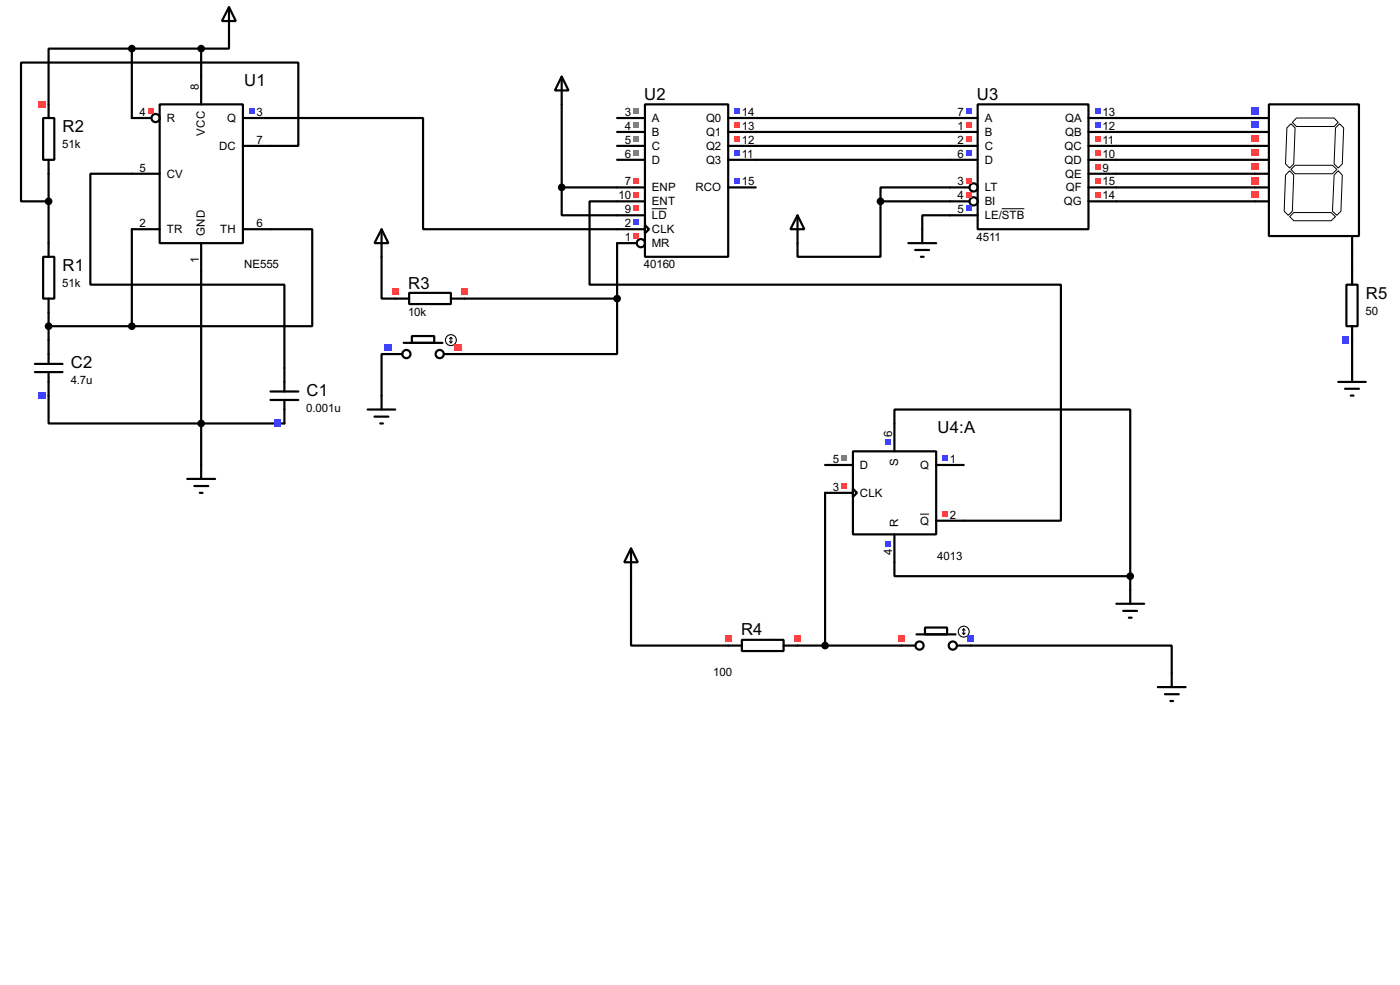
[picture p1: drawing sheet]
<svg xmlns="http://www.w3.org/2000/svg" width="256mm" height="180mm" viewBox="0 0 256 180" stroke-linecap="round" stroke-linejoin="round" font-family="sans-serif">
<g fill="none" stroke="#000" stroke-width=".4">
<path d="M24.2 8.9h-15.3v10.2M24.2 8.9v12.7h3.5M24.2 8.9h12.7M29.3 19.1h15.2v25.4h-15.2zM36.9 8.9v10.2M42 6.4v2.5h-5.1M102.9 19.1v15.2M8.9 31.8v12.7M29.3 31.8h-12.7v20.3h35.5v15.3M44.5 26.7h10.2v-15.2h-50.8v25.4h5M44.5 21.6h33v20.4h35.6M102.9 34.3v5.1h10.2"/>
<path d="M102.9 34.3h10.2M113.1 36.9h-5.1v15.2h86.4v43.2h-17.8M138.5 21.6h35.5M138.5 24.2h35.5M138.5 26.7h35.5M138.5 29.3h35.5M161.3 36.9v10.1h-15.2v-2.5M161.3 36.9h12.7M174 39.4h-5v2.6M174 34.3h-12.7v2.6M204.5 34.3h25.4M204.5 21.6h25.4"/>
<path d="M204.5 24.2h25.4M204.5 26.7h25.4M204.5 29.3h25.4M204.5 36.9h25.4M204.5 31.8h25.4M8.9 57.2v5.1M8.9 59.7h15.3M29.3 42h-5.1v17.7M36.9 44.5v40.6M44.5 42h12.7v17.7h-33M69.9 47v7.7h2.5M85.1 54.7h28"/>
<path d="M113.1 54.7v10.1h-29.2M113.1 44.5v10.2M247.7 45.8v3.8M8.9 72.4v5.1h43.2M71.2 64.8h-1.3v7.6M163.9 77.5v-2.5h43.2v30.5M247.7 62.3v5.1M151.2 90.2v28M115.6 105.5v12.7h17.8M146.1 118.2h19.1M163.9 102.9v2.6h43.2M177.9 118.2h36.8v5"/>
<path d="M207.1 105.5v2.5"/>
<circle cx="28.5" cy="21.6" r=".75"/>
</g>
<path d="M27.1 19.9h1v1h-1z" fill="#ff4040"/>
<path d="M45.6 19.9h1.1v1h-1.1z" fill="#4040ff"/>
<g fill="none" stroke="#000" stroke-width=".4">
<path d="M118.2 19.1h15.2v27.9h-15.2zM113.1 21.6h5.1M113.1 24.2h5.1M113.1 26.7h5.1M113.1 29.3h5.1M113.1 34.3h5.1M113.1 36.9h5.1M113.1 39.4h5.1M133.4 21.6h5.1M133.4 24.2h5.1M133.4 26.7h5.1M133.4 29.3h5.1"/>
<path d="M133.4 34.3h5.1M113.1 42h5.1M113.1 44.5h3.5M118.2 41.2l.7 .8-.7 .7z"/>
<circle cx="117.4" cy="44.5" r=".75"/>
</g>
<path d="M119.4 38.2h2.8" fill="none" stroke="#000" stroke-width=".18"/>
<g fill="#808080">
<path d="M116 19.9h1v1h-1z"/>
<path d="M116 22.4h1v1h-1z"/>
<path d="M116 24.9h1v1.1h-1z"/>
<path d="M116 27.5h1v1h-1z"/>
</g>
<g fill="#ff4040">
<path d="M116 32.6h1v1h-1z"/>
<path d="M116 35.1h1v1h-1z"/>
<path d="M116 37.6h1v1.1h-1z"/>
</g>
<path d="M116 40.2h1v1h-1z" fill="#4040ff"/>
<path d="M116 42.7h1v1h-1z" fill="#ff4040"/>
<path d="M134.5 19.9h1.1v1h-1.1z" fill="#4040ff"/>
<g fill="#ff4040">
<path d="M134.5 22.4h1.1v1h-1.1z"/>
<path d="M134.5 24.9h1.1v1.1h-1.1z"/>
</g>
<g fill="#4040ff">
<path d="M134.5 27.5h1.1v1h-1.1z"/>
<path d="M134.5 32.6h1.1v1h-1.1z"/>
</g>
<g fill="none" stroke="#000" stroke-width=".4">
<path d="M179.1 19.1h20.3v22.9h-20.3zM174 21.6h5.1M174 24.2h5.1M174 26.7h5.1M174 29.3h5.1M174 34.3h3.6M174 36.9h3.6M174 39.4h5.1M199.4 21.6h5.1M199.4 24.2h5.1M199.4 26.7h5.1M199.4 29.3h5.1"/>
<path d="M199.4 34.3h5.1M199.4 36.9h5.1M199.4 31.8h5.1"/>
<circle cx="178.3" cy="34.3" r=".75"/>
<circle cx="178.3" cy="36.9" r=".75"/>
</g>
<path d="M183.5 38.2h4.2" fill="none" stroke="#000" stroke-width=".18"/>
<path d="M177 19.9h1v1h-1z" fill="#4040ff"/>
<g fill="#ff4040">
<path d="M177 22.4h1v1h-1z"/>
<path d="M177 24.9h1v1.1h-1z"/>
</g>
<path d="M177 27.5h1v1h-1z" fill="#4040ff"/>
<g fill="#ff4040">
<path d="M177 32.6h1v1h-1z"/>
<path d="M177 35.1h1v1h-1z"/>
</g>
<g fill="#4040ff">
<path d="M177 37.6h1v1.1h-1z"/>
<path d="M200.6 19.9h1v1h-1z"/>
<path d="M200.6 22.4h1v1h-1z"/>
</g>
<g fill="#ff4040">
<path d="M200.6 24.9h1v1.1h-1z"/>
<path d="M200.6 27.5h1v1h-1z"/>
<path d="M200.6 30h1v1h-1z"/>
<path d="M200.6 32.6h1v1h-1z"/>
<path d="M200.6 35.1h1v1h-1z"/>
</g>
<path d="M232.5 19.1h16.5v24.1h-16.5zM229.9 21.6h2.6M229.9 24.2h2.6M229.9 26.7h2.6M229.9 29.3h2.6M229.9 31.8h2.6M229.9 34.3h2.6M229.9 36.9h2.6M247.7 43.2v2.6" fill="none" stroke="#000" stroke-width=".4"/>
<path d="M235.8 23.4l.7-.7 .8 .7-.3 6.6-.7 .8-.8-.8zM236.3 39.7l.7-.8h6.9l.8 .8-.8 .7h-6.9zM236.3 31.3l.7 .8-.2 6.6-.8 .7-.7-.7 .2-6.6zM236.5 31l.8-.7h6.8l.8 .7-.8 .8h-6.8zM237.5 21.6h6.9l.8 .8-.8 .8h-6.9l-.7-.8zM244.7 23.4l.7-.7 .8 .7-.3 6.6-.7 .8-.8-.8zM245.2 31.3l.7 .8-.2 6.6-.8 .7-.8-.7 .3-6.6z" fill="none" stroke="#000" stroke-width=".18"/>
<g fill="#4040ff">
<path d="M229.3 19.7h1.3v1.3h-1.3z"/>
<path d="M229.3 22.3h1.3v1.2h-1.3z"/>
</g>
<g fill="#ff4040">
<path d="M229.3 24.8h1.3v1.3h-1.3z"/>
<path d="M229.3 27.4h1.3v1.2h-1.3z"/>
<path d="M229.3 29.9h1.3v1.3h-1.3z"/>
<path d="M229.3 32.4h1.3v1.3h-1.3z"/>
<path d="M229.3 35h1.3v1.2h-1.3z"/>
</g>
<path d="M49.6 73.2h5.1M49.6 71.7h5.1M52.1 67.4v4.3M52.1 73.2v4.3M34.3 87.7h5.1M35.6 89h2.6M36.6 90.2h.5M36.9 85.1v2.6" fill="none" stroke="#000" stroke-width=".4"/>
<path d="M50.2 76.9h1.3v1.3h-1.3z" fill="#4040ff"/>
<circle cx="36.8" cy="77.5" r=".5" fill="#000" stroke="#000" stroke-width=".4"/>
<path d="M6.4 68.1h5.1M6.4 66.6h5.1M8.9 62.3v4.3M8.9 68.1v4.3" fill="none" stroke="#000" stroke-width=".4"/>
<path d="M7 71.8h1.3v1.3h-1.3z" fill="#4040ff"/>
<path d="M8.9 19.1v2.5M7.9 21.6h2.1v7.7h-2.1zM8.9 29.3v2.5M7.9 47h2.1v7.7h-2.1zM8.9 44.5v2.5M8.9 54.7v2.5" fill="none" stroke="#000" stroke-width=".4"/>
<g fill="#000" stroke="#000" stroke-width=".4">
<circle cx="8.9" cy="59.7" r=".5"/>
<circle cx="24.1" cy="59.7" r=".5"/>
</g>
<path d="M7 18.5h1.3v1.2h-1.3z" fill="#ff4040"/>
<path d="M42 1.3l1.2 2.6h-2.5zM42 1.3v5.1M102.9 14l1.3 2.6h-2.5zM102.9 14v5.1M163.9 77.5v5.1M151.2 85.1h5.1M151.2 90.2h5.1M156.3 82.6h15.2v15.2h-15.2zM156.3 89.5l.7 .7-.7 .8zM163.9 97.8v5.1M171.5 85.1h5.1M171.5 95.3h5.1" fill="none" stroke="#000" stroke-width=".4"/>
<g fill="#000" stroke="#000" stroke-width=".4">
<circle cx="24.1" cy="8.9" r=".5"/>
<circle cx="36.8" cy="8.9" r=".5"/>
<circle cx="8.9" cy="36.9" r=".5"/>
<circle cx="102.9" cy="34.3" r=".5"/>
</g>
<path d="M168.6 94.1h1.6" fill="none" stroke="#000" stroke-width=".18"/>
<path d="M154.1 83.4h1v1h-1z" fill="#808080"/>
<path d="M172.6 83.4h1.1v1h-1.1z" fill="#4040ff"/>
<g fill="#ff4040">
<path d="M154.1 88.4h1v1.1h-1z"/>
<path d="M172.6 93.5h1.1v1h-1.1z"/>
</g>
<g fill="#4040ff">
<path d="M162.1 99h1v1h-1z"/>
<path d="M162.1 80.4h1v1.1h-1z"/>
</g>
<path d="M146.1 39.4l1.3 2.6h-2.6zM146.1 39.4v5.1M72.4 54.7h2.6M75 53.6h7.6v2.1h-7.6zM82.6 54.7h2.5M166.4 44.5h5.1M167.7 45.8h2.5M168.7 47h.5M169 42v2.5" fill="none" stroke="#000" stroke-width=".4"/>
<circle cx="161.3" cy="36.9" r=".5" fill="#000" stroke="#000" stroke-width=".4"/>
<g fill="#ff4040">
<path d="M71.8 52.8h1.3v1.2h-1.3z"/>
<path d="M84.5 52.8h1.3v1.2h-1.3z"/>
</g>
<g fill="none" stroke="#000" stroke-width=".4">
<path d="M71.2 64.8h2.5M74 62.8h7.1M75.5 61.5h4.1v1.3h-4.1zM81.3 64.8h2.6"/>
<circle cx="74.4" cy="64.8" r=".75"/>
<circle cx="80.5" cy="64.8" r=".75"/>
</g>
<g fill="none" stroke="#000" stroke-width=".2">
<path d="M82.4 62.5l.2 .3M82.6 61.8v1M82.6 61.8l-.2 .2M82.6 61.8l.3 .2M82.9 62.5l-.3 .3"/>
<circle cx="82.6" cy="62.3" r="1"/>
</g>
<path d="M70.5 62.9h1.3v1.3h-1.3z" fill="#4040ff"/>
<path d="M83.2 62.9h1.3v1.3h-1.3z" fill="#ff4040"/>
<g fill="#000" stroke="#000" stroke-width=".4">
<circle cx="113" cy="54.7" r=".5"/>
<circle cx="207" cy="105.5" r=".5"/>
</g>
<g fill="none" stroke="#000" stroke-width=".4">
<path d="M69.9 42l1.3 2.5h-2.6zM69.9 42v5M67.4 75h5M68.6 76.3h2.6M69.7 77.5h.5M69.9 72.4v2.6M133.4 118.2h2.5M135.9 117.1h7.7v2.1h-7.7zM143.6 118.2h2.5M204.5 110.5h5.1M205.8 111.8h2.5M206.8 113.1h.5"/>
<path d="M207.1 108v2.5"/>
</g>
<g fill="#ff4040">
<path d="M132.8 116.3h1.2v1.2h-1.2z"/>
<path d="M145.5 116.3h1.2v1.2h-1.2z"/>
</g>
<g fill="none" stroke="#000" stroke-width=".4">
<path d="M165.2 118.2h2.5M167.9 116.1h7.2M169.5 114.9h4v1.2h-4zM175.3 118.2h2.6"/>
<circle cx="168.4" cy="118.2" r=".75"/>
<circle cx="174.5" cy="118.2" r=".75"/>
</g>
<g fill="none" stroke="#000" stroke-width=".2">
<path d="M176.3 115.9l.3 .2M176.6 115.1v1M176.6 115.1l-.3 .3M176.6 115.1l.2 .3M176.8 115.9l-.2 .2"/>
<circle cx="176.5" cy="115.6" r="1"/>
</g>
<path d="M164.5 116.3h1.3v1.2h-1.3z" fill="#ff4040"/>
<path d="M177.2 116.3h1.3v1.2h-1.3z" fill="#4040ff"/>
<g fill="none" stroke="#000" stroke-width=".4">
<path d="M246.7 52.1h2v7.6h-2zM247.7 49.6v2.5M247.7 59.7v2.6M245.2 69.9h5M246.4 71.2h2.6M247.5 72.4h.5M247.7 67.4v2.5M115.6 100.4l1.3 2.5h-2.5zM115.6 100.4v5.1M212.1 125.8h5.1M213.4 127.1h2.6M214.4 128.3h.5"/>
<path d="M214.7 123.2v2.6"/>
</g>
<circle cx="151.1" cy="118.2" r=".5" fill="#000" stroke="#000" stroke-width=".4"/>
<path d="M245.8 61.6h1.3v1.3h-1.3z" fill="#4040ff"/>
<g font-size="3.4">
<text x="44.8" y="15.7">U1</text>
<text x="118" y="18.3">U2</text>
<text x="179" y="18.3">U3</text>
<text x="11.5" y="24.2">R2</text>
<text x="11.5" y="49.6">R1</text>
<text x="74.8" y="52.8">R3</text>
<text x="250.2" y="54.7">R5</text>
<text x="13" y="67.4">C2</text>
<text x="56.2" y="72.5">C1</text>
<text x="171.8" y="79.3">U4:A</text>
<text x="135.8" y="116.3">R4</text>
</g>
<g font-size="2.4">
<text x="36.5" y="16.5" transform="rotate(-90 36.5 16.5)">8</text>
<text x="25.6" y="21.2">4</text>
<text x="30.5" y="22.3">R</text>
<text x="41.6" y="22.3">Q</text>
<text x="47" y="21.2">3</text>
<text x="114.5" y="21.2">3</text>
<text x="114.5" y="23.8">4</text>
<text x="119.4" y="22.3">A</text>
<text x="129.3" y="22.3">Q0</text>
<text x="135.9" y="21.2">14</text>
<text x="135.9" y="23.8">13</text>
<text x="175.4" y="21.2">7</text>
<text x="175.4" y="23.8">1</text>
<text x="180.4" y="22.3">A</text>
<text x="195.1" y="22.3">QA</text>
<text x="202" y="21.2">13</text>
<text x="202" y="23.8">12</text>
<text x="11.4" y="27.2">51k</text>
<text x="37.6" y="24.8" transform="rotate(-90 37.6 24.8)">VCC</text>
<text x="40.1" y="27.4">DC</text>
<text x="47" y="26.3">7</text>
<text x="114.5" y="26.3">5</text>
<text x="114.5" y="28.9">6</text>
<text x="119.4" y="24.9">B</text>
<text x="119.4" y="27.4">C</text>
<text x="119.4" y="30">D</text>
<text x="129.3" y="24.9">Q1</text>
<text x="129.3" y="27.4">Q2</text>
<text x="129.3" y="30">Q3</text>
<text x="135.9" y="26.3">12</text>
<text x="135.9" y="28.9">11</text>
<text x="175.4" y="26.3">2</text>
<text x="175.4" y="28.9">6</text>
<text x="180.4" y="24.9">B</text>
<text x="180.4" y="27.4">C</text>
<text x="180.4" y="30">D</text>
<text x="195" y="27.4">QC</text>
<text x="195" y="30">QD</text>
<text x="195.1" y="24.9">QB</text>
<text x="202" y="26.3">11</text>
<text x="202" y="28.9">10</text>
<text x="25.6" y="31.4">5</text>
<text x="30.5" y="32.5">CV</text>
<text x="114.5" y="33.9">7</text>
<text x="119.4" y="35">ENP</text>
<text x="127.4" y="35">RCO</text>
<text x="135.9" y="33.9">15</text>
<text x="175.4" y="33.9">3</text>
<text x="180.4" y="35">LT</text>
<text x="195.1" y="32.5">QE</text>
<text x="195.2" y="35">QF</text>
<text x="202" y="31.4">9</text>
<text x="202" y="33.9">15</text>
<text x="25.6" y="41.6">2</text>
<text x="47" y="41.6">6</text>
<text x="113.3" y="36.5">10</text>
<text x="114.5" y="39">9</text>
<text x="114.5" y="41.6">2</text>
<text x="119.4" y="37.6">ENT</text>
<text x="119.4" y="40.1">LD</text>
<text x="175.4" y="36.5">4</text>
<text x="175.4" y="39">5</text>
<text x="180.4" y="37.6">BI</text>
<text x="180.4" y="40.1">LE/STB</text>
<text x="194.9" y="37.6">QG</text>
<text x="202" y="36.5">14</text>
<text x="30.5" y="42.7">TR</text>
<text x="37.6" y="43.2" transform="rotate(-90 37.6 43.2)">GND</text>
<text x="40.3" y="42.7">TH</text>
<text x="114.5" y="44.1">1</text>
<text x="119.4" y="42.7">CLK</text>
<text x="119.4" y="45.2">MR</text>
<text x="178.9" y="44.1">4511</text>
<text x="11.4" y="52.6">51k</text>
<text x="36.4" y="48.2" transform="rotate(-90 36.4 48.2)">1</text>
<text x="44.7" y="49.1">NE555</text>
<text x="118" y="49.1">40160</text>
<text x="74.8" y="57.8">10k</text>
<text x="250.2" y="57.6">50</text>
<text x="13" y="70.3">4.7u</text>
<text x="56.1" y="75.4">0.001u</text>
<text x="163.5" y="80.1" transform="rotate(-90 163.5 80.1)">6</text>
<text x="152.6" y="84.7">5</text>
<text x="152.6" y="89.8">3</text>
<text x="157.5" y="85.8">D</text>
<text x="164.6" y="85.2" transform="rotate(-90 164.6 85.2)">S</text>
<text x="168.6" y="85.8">Q</text>
<text x="174" y="84.7">1</text>
<text x="157.5" y="90.9">CLK</text>
<text x="174" y="94.9">2</text>
<text x="163.5" y="101.5" transform="rotate(-90 163.5 101.5)">4</text>
<text x="164.6" y="96.5" transform="rotate(-90 164.6 96.5)">R</text>
<text x="168.6" y="96">Q</text>
<text x="171.7" y="102.5">4013</text>
<text x="130.7" y="123.8">100</text>
</g>
</svg>
